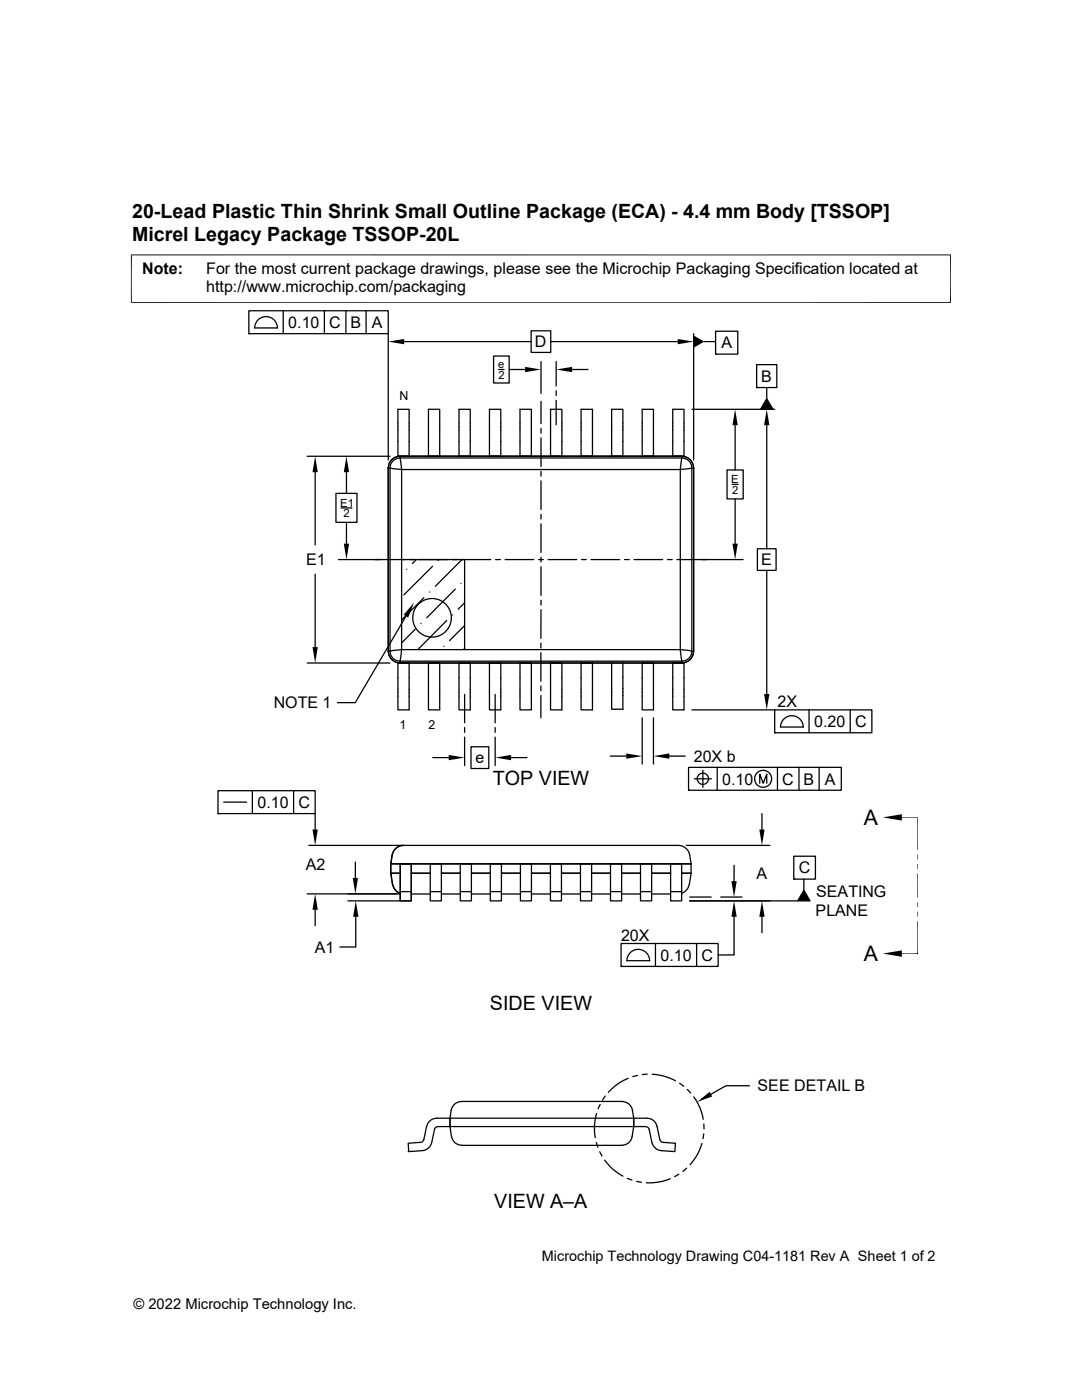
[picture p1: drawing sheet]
<svg xmlns="http://www.w3.org/2000/svg" width="216mm" height="279mm" viewBox="0 0 216 279" stroke-linecap="round" stroke-linejoin="round" font-family="sans-serif">
<g fill="none" stroke="#000" stroke-width=".25">
<path d="M49.7 62h27.8v4.6h-27.8zM49.7 66.6h.1M50.8 65.4h4.6a2.26 2.26 0 0 0-2.3-2.2 2.26 2.26 0 0 0-2.3 2.2M56.5 62v4.6M64.7 62v4.6M69 62v4.6M73 62v4.6M77.5 66.6v25.2M80.6 68.2h25.4M98.5 71.1h3.1v5.3h-3.1zM99.5 73.7h1.1M101.6 73.7h3.2"/>
<path d="M106 66h3.9v4.3h-3.9zM107.9 72.2v6.3M109.9 68.2h25.3M111 72.2v4.8M111 78v.9M111 79.9v4.9M114.2 73.7h3.1M138.4 66.6v25.2M140.5 68.2h2.2M142.8 66.1h4.4v4.6h-4.4zM142.8 70.7h.1M151 72.8h4v4.5h-4z"/>
<path d="M151 77.3h.1M153 79.6l1.2 2.1h-2.4zM153 77.3v2.3M61.3 91.1h16.5M62.9 94.2v14.6M67 98.5h4.2v5.7h-4.2zM69.1 94.2v4.3M77.5 93.4v36.6M77.8 93.4l2.3 .3v35.9l-2.3 .4zM79.4 81.7h2.2v9.3h-2.2zM79.8 91l56.3 .1a2.31 2.31 0 0 1 2.3 2.3M79.8 91.1a2.31 2.31 0 0 0-2.3 2.3"/>
<path d="M79.8 91h56.3v.4a1.99 1.99 0 0 1 1.9 2h.4M79.8 91.4h56.3l-.4 2.3h-55.6zM79.8 91v.4a1.99 1.99 0 0 0-2 2h-.3M85.5 81.7h2.2v9.3h-2.2zM91.6 81.7h2.2v9.3h-2.2zM97.7 81.7h2.2v9.3h-2.2zM103.8 81.7h2.2v9.3h-2.2zM107.9 80.1v4.4M107.9 85.5v.9M107.9 87.4v5.7M107.9 94.1v.9M107.9 96v5.7"/>
<path d="M109.9 81.7h2.2v9.3h-2.2zM116 81.7h2.2v9.3h-2.2zM122 81.7h2.3v9.3h-2.3zM128.1 81.7h2.3v9.3h-2.3zM134.2 81.7h2.3v9.3h-2.3zM135.7 93.7l2.3-.3v36.6l-2.3-.4zM138.1 81.7h16.5M138.4 93.4v36.6M138.4 93.4v36.6h-.4a1.99 1.99 0 0 1-1.9 2v.3M145.1 93.8h3.2v5.8h-3.2zM146.1 96.7h1.2M146.7 84.9v8.9"/>
<path d="M146.7 99.6v8.9M153 84.9v24.6M62.9 114.6v14.5M67.5 111.7h13.3M68.1 101.4h2.1M69.1 104.2v4.3M80.1 111.7h12.6v17.9M81.2 113.6h.1M81.7 111.7h1M83.1 111.7l-.8 .8M83.7 111.7h5.7M84.6 119.3l-4.5 4.4"/>
<path d="M85.7 118.2h.1M86.3 113l-5.7 5.7M87.4 111.9h.1M90.3 111.7h1M90.8 117.6l-5.6 5.7M92 116.5h.1M92.2 111.7l-5.3 5.3M92.2 111.7h5.7M98.9 111.7h.9M100.8 111.7h5.7M107.5 111.7h.9M107.9 102.6v1"/>
<path d="M107.9 104.5v5.8M107.9 111.2v1M107.9 113.1v5.7M107.9 119.8v.9M109.4 111.7h5.7M116 111.7h1M117.9 111.7h5.8M124.6 111.7h1M126.5 111.7h5.7M133.2 111.7h.9M148.3 111.7h-13.2M151.1 109.5h3.8v4.3h-3.8z"/>
<path d="M153 113.8v24.7M61.3 132.3h16.5M77.5 130h.3a1.99 1.99 0 0 0 2 2v.3h56.3M77.5 130a2.31 2.31 0 0 0 2.3 2.3h56.3M79.4 132.3h2.2v9.4h-2.2zM80.1 129.6h55.6l.4 2.4h-56.3zM81 123l-10.1 17.2h-3.6M82.9 125.6l-2.8 2.7M84 124.4h.1M85.5 132.3h2.2v9.4h-2.2zM88.6 129h.1M89.1 123.8l-5.7 5.8"/>
<path d="M90.3 122.7h.1M91.6 132.3h2.2v9.4h-2.2zM92.7 138.6v5.7M92.7 124.8l-3 3M92.7 129.4l-.2 .2M92.7 120.3l-1.3 1.3M97.7 132.3h2.2v9.4h-2.2zM98.8 138.6v5.7M103.8 132.3h2.2v9.4h-2.2zM107.9 128.4v.9M107.9 130.3v5.7M107.9 136.9v1"/>
<path d="M107.9 138.8v4.5M107.9 121.7v5.7M109.9 132.3h2.2v9.4h-2.2zM116 132.3h2.2v9.4h-2.2zM124.3 132.3v9.2h-2.3v-9.2M128.1 132.3h2.3v9.4h-2.3zM134.2 132.3h2.3v9.4h-2.3zM138.4 130a2.31 2.31 0 0 1-2.3 2.3M43.5 157.8h19.4v4.6h-19.4zM50.4 157.8v4.6M58.6 157.8v4.6M86.4 151.2h3.1"/>
<path d="M92.7 145.2v1M92.7 147.1v5.7M94 149h3.5v4.4h-3.5zM98.8 145.2v1M98.8 147.1v5.7M102 151.2h3.2M121.8 150.9h3.2M128.1 143.3v9.2M130.4 143.3v9.2M133.6 150.9h3.1M137.4 153.1h30.5v4.6h-30.5zM137.4 157.7h.1"/>
<path d="M138.1 141.7h16.5M138.5 155.4h3.5M140.3 153.7v3.4M143.1 153.1v4.6M151.6 156.3v-1.8l.7 1.8 .7-1.8v1.8M154.6 141.7h19.4v4.5h-19.4zM154.6 146.2h.1M155.1 153.1v4.6M156.5 143.4a2.27 2.27 0 0 1 2.4-.4 2.27 2.27 0 0 1 1.4 2.1h-4.6l.3-.9zM159.4 153.1v4.6M161.4 141.7v4.5M163.4 153.1v4.6"/>
<path d="M169.7 141.7v4.5M43.5 162.4h.1M44.6 160.1h4.6M61.3 178.4h18.6M61.6 168.7h73.8a2.31 2.31 0 0 1 2.2 2l.3 1.7v1.9l-.3 2.2M62.9 162.4v3.1M69.4 179.8h10.5M70.9 172v3.2M78 174.3h1.9M78 172.4h59.9M79.9 172.4h2.2v7.4h-2.2zM79.9 177.9h2.2"/>
<path d="M80.5 168.7a2.31 2.31 0 0 0-2.2 2 12 12 0 0 0 .2 6.4l.6 .7 .8 .5M82.1 174.3h3.8M82.1 178.4h3.8M85.9 172.4h2.2v7.4h-2.2zM85.9 177.9h2.2M88.1 174.3h3.7M88.1 178.4h3.7M91.8 172.4h2.3v7.4h-2.3zM91.8 177.9h2.3M94.1 174.3h3.7M94.1 178.4h3.7M97.8 172.4h2.3v7.4h-2.3z"/>
<path d="M97.8 177.9h2.3M100.1 174.3h3.7M100.1 178.4h3.7M103.8 172.4h2.2v7.4h-2.2zM103.8 177.9h2.2M106 174.3h3.8M106 178.4h3.8M109.8 172.4h2.2v7.4h-2.2zM109.8 177.9h2.2M112 174.3h3.8M112 178.4h3.8M115.8 172.4h2.2v7.4h-2.2z"/>
<path d="M115.8 177.9h2.2M118 174.3h3.8M118 178.4h3.8M121.8 172.4h2.2v7.4h-2.2zM121.8 177.9h2.2M124 174.3h3.8M124 178.4h3.8M127.8 172.4h2.2v7.4h-2.2zM127.8 177.9h2.2M130 174.3h3.8M130 178.4h3.8M133.8 172.4h2.2v7.4h-2.2z"/>
<path d="M133.8 177.9h2.2M136 174.3h1.9M136.9 168.7h16.7M137.5 176.5a2.37 2.37 0 0 1-1.5 1.8M137.6 179h4.3M143.8 179h4.3M146.5 172.7v3.2M152 162.4v3.1M158.4 170.9h4.3v4.6h-4.3zM158.4 175.5h.1M159.2 179.8h-21.6M160.4 177.7l1.2 2.1h-2.4z"/>
<path d="M160.4 175.5v2.2M62.9 181.6v3.1M71 183v6h-3.2M123.9 188.3h19.4v4.6h-19.4zM123.9 192.9h.1M125.1 191.7h4.5M125.1 191.7a2.26 2.26 0 0 1 2.3-2.2 2.26 2.26 0 0 1 2.2 2.2M130.8 188.3v4.6M139 188.3v4.6M146.5 183v7.6h-3.2M152 183v3.1M183 190.3h.1"/>
<path d="M92.1 219.8h32M120.8 218.7l-.6 .8M124.1 219.8a2.05 2.05 0 0 1 2.1 1.8 8.7 8.7 0 0 1-.4 6l-.6 .6-1.1 .4h-31.9a2.09 2.09 0 0 1-2.1-1.8 10.4 10.4 0 0 1 .1-5.8 2.11 2.11 0 0 1 1.9-1.2M125.3 215.2l-2.2 1.2-1.7 1.6M127.2 214.6l-.9 .3M129.1 214.4l-.9 .1M130.1 214.4l2 .3 2.7 1M135.6 216.2l.8 .6M137.1 217.4l.7 .7M138.4 218.9l1.3 2.2 .6 2.3M149.5 216.7h-4.6l-3 1.7M81.4 229.8h.1"/>
<path d="M85.1 224.8l-.5 2.6M85.1 224.8a2.07 2.07 0 0 1 2.1-1.6h2.6v1.6M89.8 223.2h36.6M119 228l.3 .9M119 222.2l-.4 2.2 .2 2.7M119.7 229.8l.4 .9M119.8 220.4l-.4 .9M120.7 231.5l1.7 2 1.9 1.2M125.2 235.2l.9 .3M126.4 224.8v-1.6h2.7a2.07 2.07 0 0 1 2 1.6l.6 2.6 .2 .4 .4 .2 2.5 .2-.1 1.6-2.7-.2a2.1 2.1 0 0 1-1.9-1.6M127 235.8l1 .1M129.5 225.4l-.2-.4-.5-.2h-41.4l-.4 .2-.3 .3-.6 2.7a2.1 2.1 0 0 1-1.8 1.6l-2.7 .2-.2-1.6 2.7-.2 .3-.3 .2-.3"/>
<path d="M129.5 225.4l.6 2.6M133.8 235.2l-2.5 .7-2.3 .2M135.5 234.3l-.9 .5M137 233.1l-.7 .7M140.1 228.2l-.8 1.9-1.6 2.3M140.4 226.3l-.1 .9M140.4 224.3l.1 1"/>
<circle cx="86.2" cy="123.3" r="3.9"/>
<circle cx="140.3" cy="155.4" r="1.13"/>
<circle cx="152.3" cy="155.4" r="1.69"/>
</g>
<path d="M26.1 50.9h163.7M26.2 50.8v9.7M189.7 50.8v9.7M26.1 60.4h163.7M180 163.1h3v6.5M183 174.3v4.8M180 190.3h3.1M183 183.9v6.4" fill="none" stroke="#000" stroke-width=".2"/>
<g fill="#000">
<path d="M77.5 68.2l3.1-.6v1.1zM104.8 73.2l3.1 .5-3.1 .6zM111 73.7l3.2-.5v1.1zM135.2 67.6l3.2 .6-3.2 .5zM138.4 67l2.1 1.2-2.1 1.2zM62.9 91.1l.5 3.1h-1zM69.1 91.1l.6 3.1h-1.1zM146.7 81.7l.5 3.2h-1zM153 81.7l.5 3.2h-1zM153 79.6l1.2 2.1h-2.4zM68.6 108.5h1.1l-.6 3.2zM146.2 108.5h1l-.5 3.2z"/>
<path d="M62.4 129.1h1l-.5 3.2zM82.6 120.2l-1.2 3.1-.9-.6zM152.5 138.5h1l-.5 3.2zM89.5 150.7l3.2 .5-3.2 .5zM98.8 151.2l3.2-.5v1zM125 150.4l3.1 .5-3.1 .5zM130.4 150.9l3.2-.5v1zM62.4 165.5h1l-.5 3.2zM70.4 175.2h1l-.5 3.2zM145.9 175.9h1.1l-.5 3.1zM151.5 165.5h1.1l-.6 3.2zM160.4 177.7l1.2 2.1h-2.4z"/>
<path d="M176.1 163.1l3.9-.6v1.3zM183 170.5l.1 1h-.1zM183 172.4l.1 1h-.1zM183 170.5h.1v1zM183 172.4h.1v1zM62.9 178.4l.5 3.2h-1zM71 179.8l.5 3.2h-1zM146.5 179.8l.5 3.2h-1.1zM152 179.8l.6 3.2h-1.1zM176.1 190.3l3.9-.6v1.2zM183 180.1l.1 .9h-.1zM183 182l.1 .9h-.1z"/>
<path d="M183 180.1h.1v.9zM183 182h.1v.9zM139.1 219.9l2.5-2 .5 .9z"/>
</g>
<g font-size="4.3">
<text x="172.4" y="164.7">A</text>
<text x="172.4" y="191.8">A</text>
</g>
<g font-size="3.9">
<text x="26.4" y="43.5">20-Lead Plastic Thin Shrink Small Outline Package (ECA) - 4.4 mm Body [TSSOP]</text>
<text x="26.4" y="48">Micrel Legacy Package TSSOP-20L</text>
<text x="98.3" y="156.6">TOP VIEW</text>
<text x="97.8" y="201.5">SIDE VIEW</text>
<text x="98.6" y="241">VIEW A–A</text>
</g>
<g font-size="3.2">
<text x="28.4" y="54.6">Note:</text>
<text x="41.1" y="58.3">http://www.microchip.com/packaging</text>
<text x="41.1" y="54.6">For the most current package drawings, please see the Microchip Packaging Specification located at</text>
<text x="57.5" y="65.4">0.10</text>
<text x="65.7" y="65.4">C</text>
<text x="69.9" y="65.4">B</text>
<text x="74.2" y="65.4">A</text>
<text x="106.7" y="69.3">D</text>
<text x="143.9" y="69.5">A</text>
<text x="151.9" y="76.2">B</text>
<text x="61.1" y="112.8">E1</text>
<text x="151.9" y="112.8">E</text>
<text x="54.6" y="141.4">NOTE 1</text>
<text x="155.1" y="141.1">2X</text>
<text x="162.5" y="145.1">0.20</text>
<text x="170.6" y="145.1">C</text>
<text x="94.9" y="152.3">e</text>
<text x="138.4" y="152">20X b</text>
<text x="51.4" y="161.2">0.10</text>
<text x="59.6" y="161.2">C</text>
<text x="144.1" y="156.6">0.10</text>
<text x="156.1" y="156.6">C</text>
<text x="160.3" y="156.6">B</text>
<text x="164.6" y="156.6">A</text>
<text x="61" y="173.6">A2</text>
<text x="151" y="175.4">A</text>
<text x="159.4" y="174.3">C</text>
<text x="162.9" y="179">SEATING</text>
<text x="162.8" y="182.9">PLANE</text>
<text x="62.8" y="190.1">A1</text>
<text x="123.9" y="187.9">20X</text>
<text x="131.8" y="191.7">0.10</text>
<text x="140" y="191.7">C</text>
<text x="151.2" y="217.8">SEE DETAIL B</text>
</g>
<g font-size="2.9">
<text x="108.1" y="251.7">Microchip Technology Drawing C04-1181 Rev A Sheet 1 of 2</text>
<text x="26.6" y="261.3">© 2022 Microchip Technology Inc.</text>
</g>
<g font-size="2.5">
<text x="79.7" y="79.8">N</text>
<text x="79.7" y="145.4">1</text>
<text x="85.5" y="145.4">2</text>
</g>
<g font-size="2.2">
<text x="99.4" y="73.5">e</text>
<text x="99.4" y="75.6">2</text>
<text x="67.9" y="101.1">E1</text>
<text x="145.9" y="96.4">E</text>
<text x="146.1" y="98.6">2</text>
<text x="68.5" y="103.2">2</text>
</g>
</svg>
